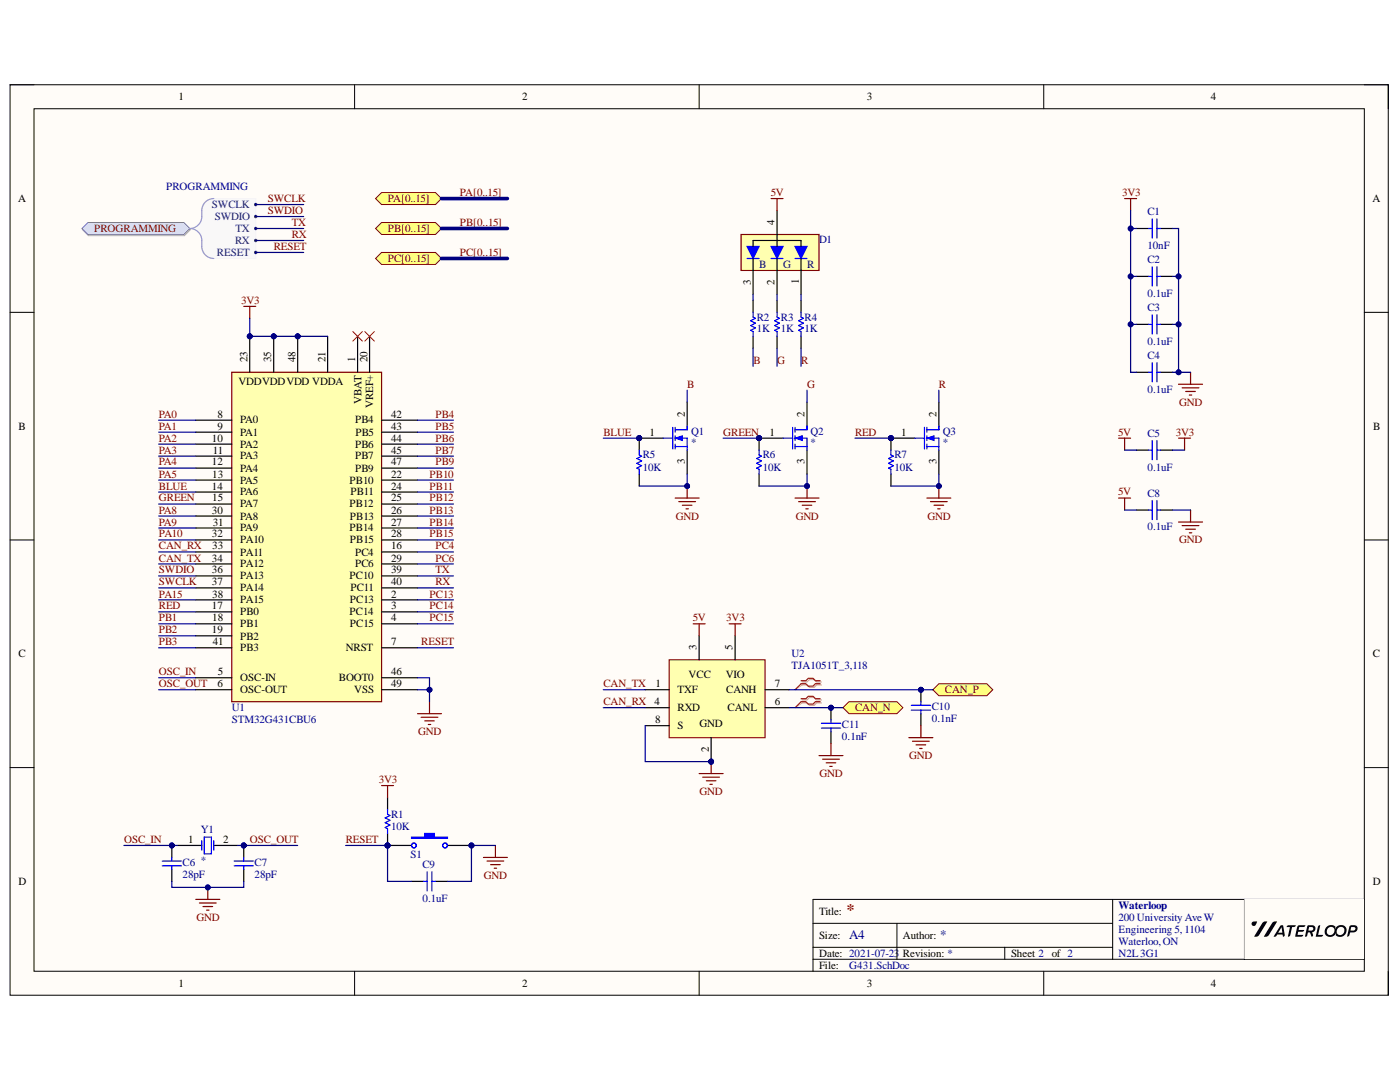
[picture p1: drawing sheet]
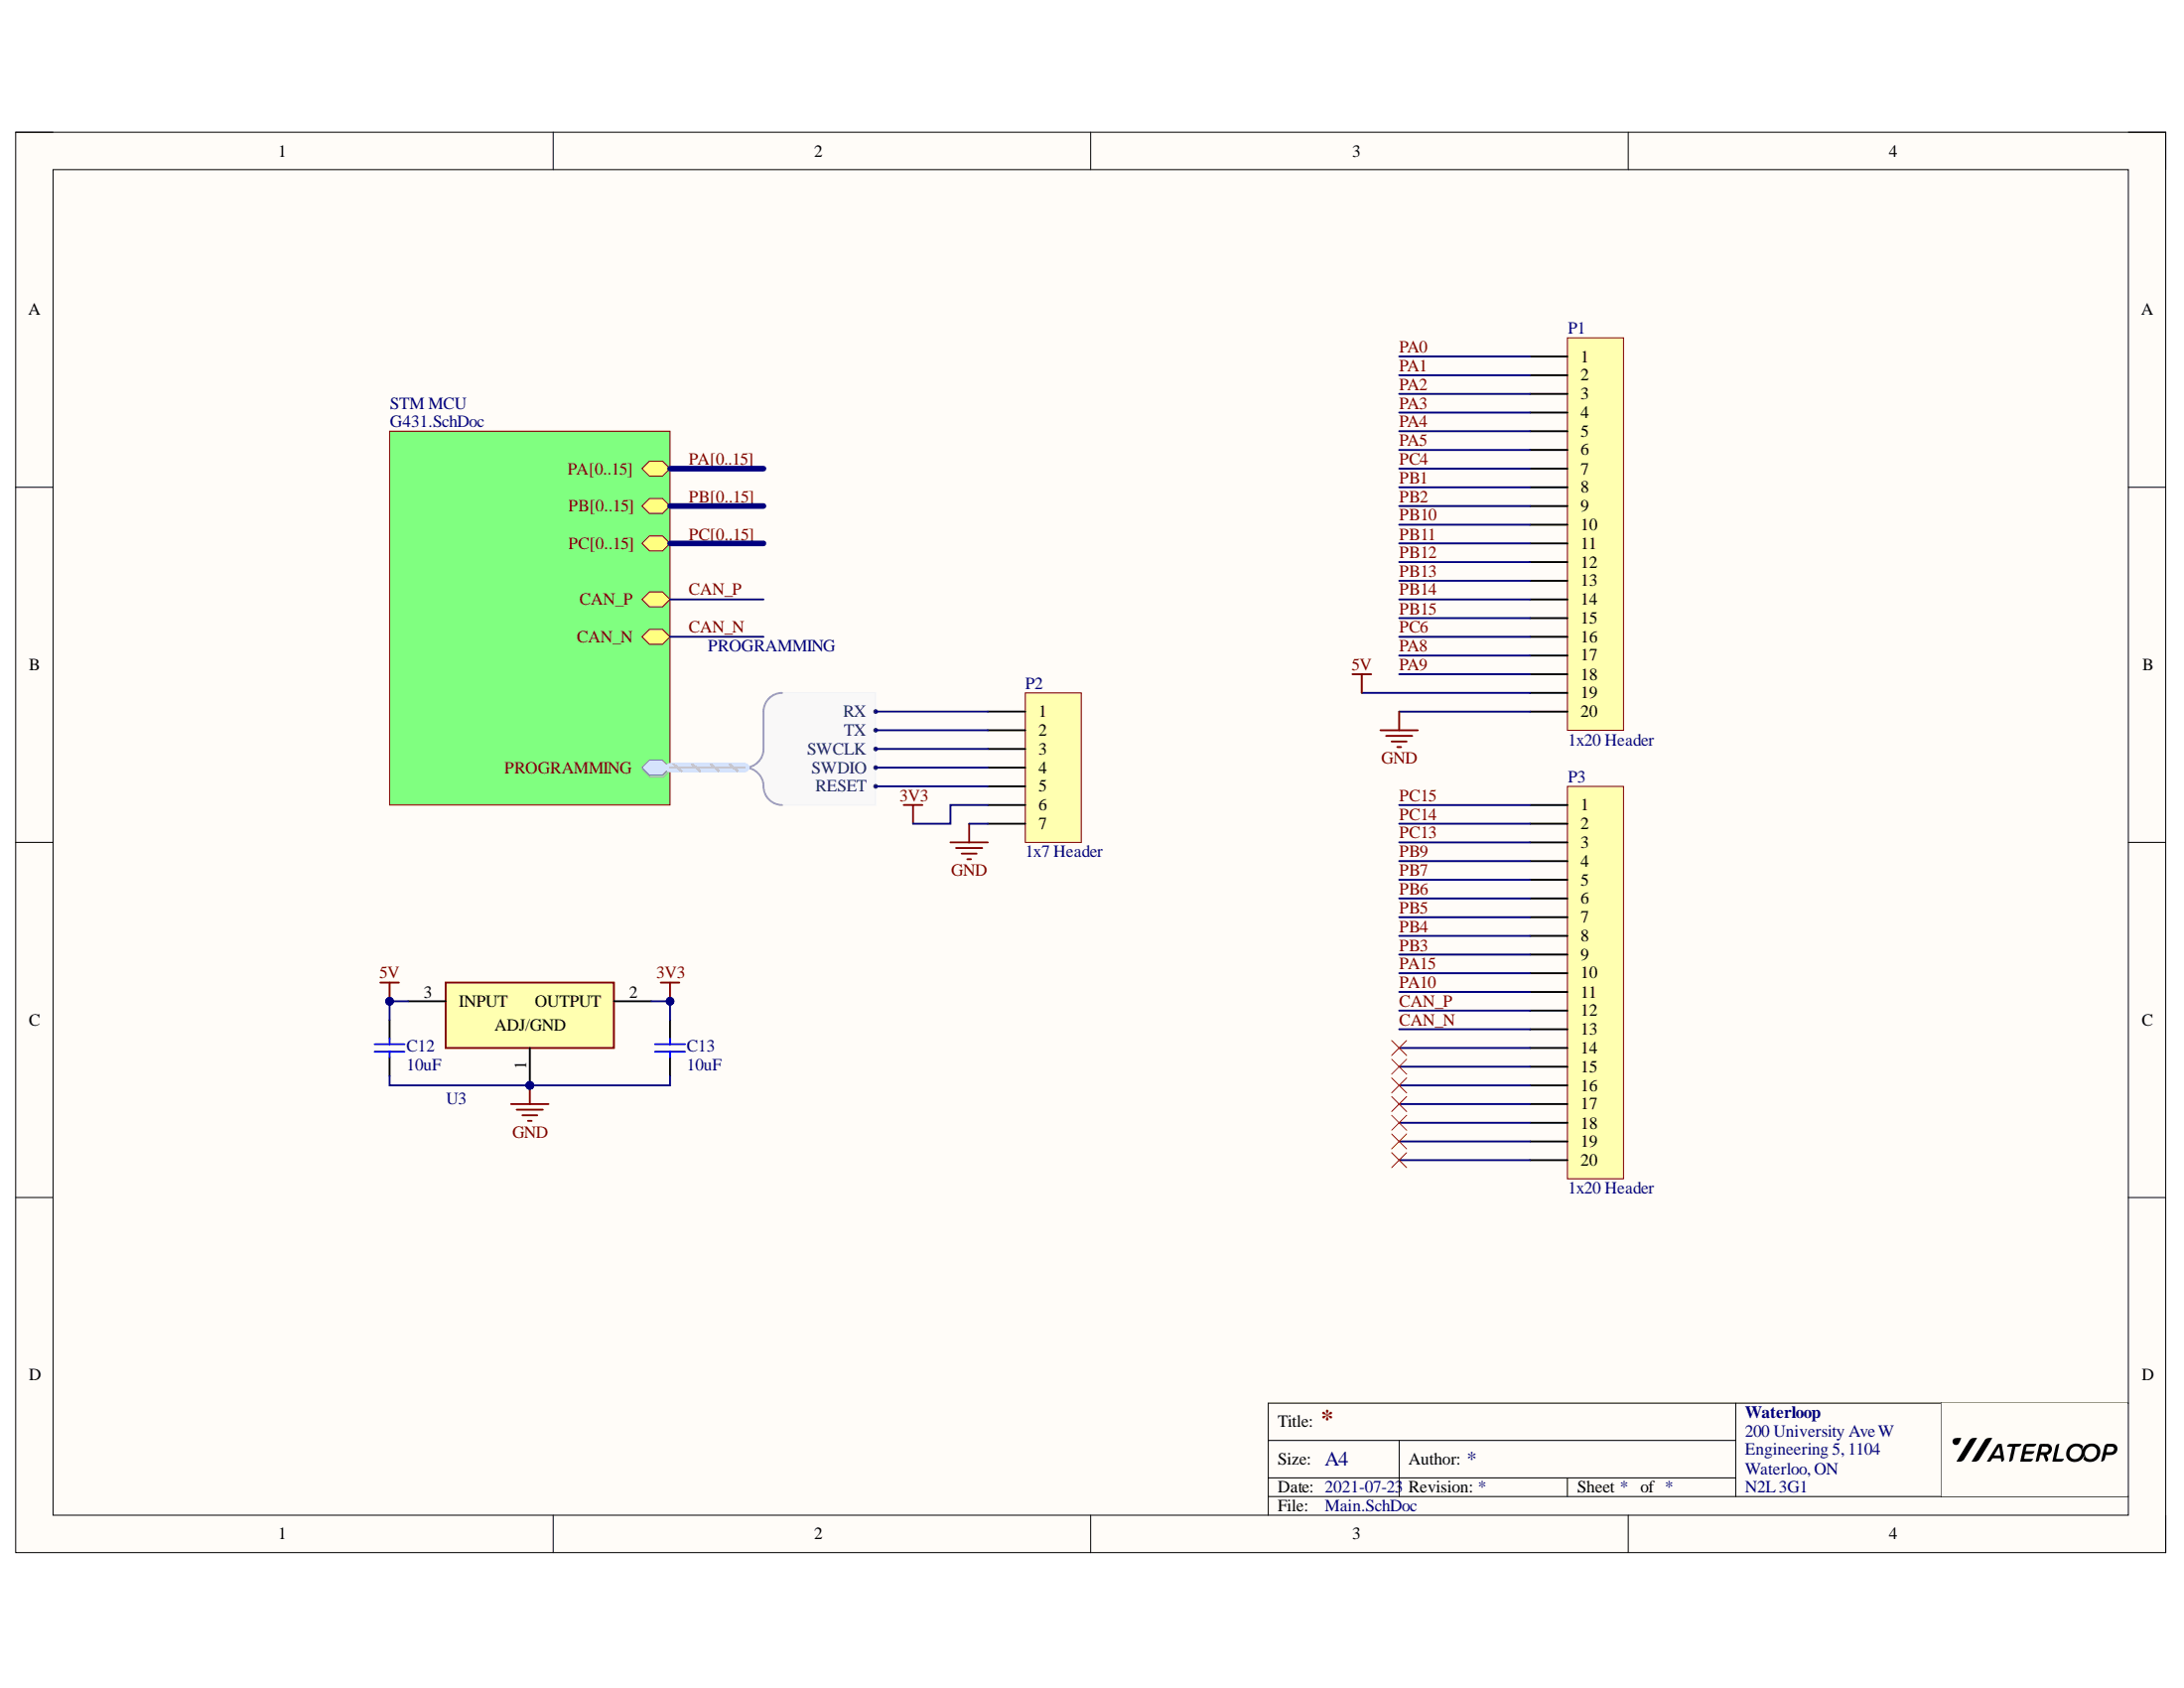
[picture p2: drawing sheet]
# Altium project G431 Dev Board.PrjPcb
2 sheets, 32 parts. Net scope: hierarchical (ports join the sheet entries above them; power ports are global).
Board file: G431.PcbDoc
Sheets:
  Main.SchDoc
    STM MCU = G431.SchDoc

## Sheet Main.SchDoc
size A4; Organization: Waterloop; Address1: 200 University Ave W; Address2: Engineering 5, 1104; Address3: Waterloo, ON; Address4: N2L 3G1; SheetNumber: 1; SheetTotal: 2

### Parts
C12  value 10uF  [0805 - Capacitor]  (hidden comment: Capacitor - Nonpolarized)
C13  value 10uF  [0805 - Capacitor]  (hidden comment: Capacitor - Nonpolarized)
P1  1x20 Header  [HDR1X20]
P2  PROGRAMMING  [HDR1X7]
P3  1x20 Header  [HDR1X20]
U3  TLV1117-33IDCYR  [TLV1117]

### Sub-sheets
STM MCU = G431.SchDoc: PROGRAMMING (in, harness PROGRAMMING), PA[0..15] (bidir), PB[0..15] (bidir), PC[0..15] (bidir), CAN_P (bidir), CAN_N (bidir)

### Harnesses
PROGRAMMING: SWCLK, SWDIO, TX, RX, RESET

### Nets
3V3: C13.2 P2.6 U3.2(OUTPUT)
5V: C12.2 P1.19 U3.3(INPUT)
GND: C12.1 C13.1 P1.20 P2.7 U3.1(ADJ/GND)
CAN_N: P3.13 ; sheet STM MCU/CAN_N
CAN_P: P3.12 ; sheet STM MCU/CAN_P
PA0: P1.1
PA1: P1.2
PA2: P1.3
PA3: P1.4
PA4: P1.5
PA5: P1.6
PA8: P1.17
PA9: P1.18
PA10: P3.11
PA15: P3.10
PB1: P1.8
PB2: P1.9
PB3: P3.9
PB4: P3.8
PB5: P3.7
PB6: P3.6
PB7: P3.5
PB9: P3.4
PB10: P1.10
PB11: P1.11
PB12: P1.12
PB13: P1.13
PB14: P1.14
PB15: P1.15
PC4: P1.7
PC6: P1.16
PC13: P3.3
PC14: P3.2
PC15: P3.1
RESET: P2.5 ; sheet STM MCU/PROGRAMMING.RESET
RX: P2.1 ; sheet STM MCU/PROGRAMMING.RX
SWCLK: P2.3 ; sheet STM MCU/PROGRAMMING.SWCLK
SWDIO: P2.4 ; sheet STM MCU/PROGRAMMING.SWDIO
TX: P2.2 ; sheet STM MCU/PROGRAMMING.TX

Not connected (* = marked no-connect by the designer): P3 14* 15* 16* 17* 18* 19* 20*

### Buses and harness runs
bus PA[0..15] = sheet STM MCU/PA[0..15]
bus PB[0..15] = sheet STM MCU/PB[0..15]
bus PC[0..15] = sheet STM MCU/PC[0..15]

## Sheet G431.SchDoc
size A4; Organization: Waterloop; Address1: 200 University Ave W; Address2: Engineering 5, 1104; Address3: Waterloo, ON; Address4: N2L 3G1; SheetNumber: 2; SheetTotal: 2

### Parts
C1  value 10nF  [0805 - Capacitor]  (hidden comment: Capacitor - Nonpolarized)
C2  value 0.1uF  [0805 - Capacitor]  (hidden comment: Capacitor - Nonpolarized)
C3  value 0.1uF  [0805 - Capacitor]  (hidden comment: Capacitor - Nonpolarized)
C4  value 0.1uF  [0805 - Capacitor]  (hidden comment: Capacitor - Nonpolarized)
C5  value 0.1uF  [0805 - Capacitor]  (hidden comment: Capacitor - Nonpolarized)
C6  value 28pF  [0805 - Capacitor]  (hidden comment: Capacitor - Nonpolarized)
C7  value 28pF  [0805 - Capacitor]  (hidden comment: Capacitor - Nonpolarized)
C8  value 0.1uF  [0805 - Capacitor]  (hidden comment: Capacitor - Nonpolarized)
C9  value 0.1uF  [0805 - Capacitor]  (hidden comment: Capacitor - Nonpolarized)
C10  value 0.1nF  [0805 - Capacitor]  (hidden comment: Capacitor - Nonpolarized)
C11  value 0.1nF  [0805 - Capacitor]  (hidden comment: Capacitor - Nonpolarized)
D1  RGB LED- Common Anode  [4-PLCC RGB LED]  (value not drawn)
Q1  MOSFET-N  [SC70/SOT323]  (value not drawn)
Q2  MOSFET-N  [SC70/SOT323]  (value not drawn)
Q3  MOSFET-N  [SC70/SOT323]  (value not drawn)
R1  value 10K  [0603 - Resistor]  (hidden comment: Resistor)
R2  value 1K  [0603 - Resistor]  (hidden comment: Resistor)
R3  value 1K  [0603 - Resistor]  (hidden comment: Resistor)
R4  value 1K  [0603 - Resistor]  (hidden comment: Resistor)
R5  value 10K  [0603 - Resistor]  (hidden comment: Resistor)
R6  value 10K  [0603 - Resistor]  (hidden comment: Resistor)
R7  value 10K  [0603 - Resistor]  (hidden comment: Resistor)
S1  Switch - Push Button  [6x6mm Switch]  (value not drawn)
U1  STM32G431CBU6  [STM32G431CBU6]
U2  TJA1051T_3,118  [TJA1051T/3,118]
Y1  Oscillator  [2-SMD NO LEAD CRSYSTAL]  (value not drawn)

### Ports
CAN_N (bidir), CAN_P (bidir), PA[0..15] (bidir), PB[0..15] (bidir), PC[0..15] (bidir), PROGRAMMING (bidir, harness PROGRAMMING)

### Harnesses
PROGRAMMING: SWCLK, SWDIO, TX, RX, RESET

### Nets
3V3: C1.1 C2.1 C3.1 C4.1 C5.2 R1.2 U1.21(VDDA) U1.23(VDD) U1.35(VDD) U1.48(VDD) U2.5(VIO)
5V: C5.1 C8.1 D1.4 U2.3(VCC)
GND: C1.2 C2.2 C3.2 C4.2 C6.1 C7.1 C8.2 C9.2 C10.1 C11.1 Q1.3(S) Q2.3(S) Q3.3(S) R5.1 R6.1 R7.1 S1.2 U1.46(BOOT0) U1.49(VSS) U2.2(GND) U2.8(S)
B: Q1.2(D) R2.1
BLUE: Q1.1(G) R5.2 U1.14(PA6)
CAN_N: C11.2 U2.6(CANL) ; port CAN_N
CAN_P: C10.2 U2.7(CANH) ; port CAN_P
CAN_RX: U1.33(PA11) U2.4(RXD)
CAN_TX: U1.34(PA12) U2.1(TXF)
G: Q2.2(D) R3.1
GREEN: Q2.1(G) R6.2 U1.15(PA7)
OSC_IN: C6.2 U1.5(OSC-IN) Y1.1(OSC1)
OSC_OUT: C7.2 U1.6(OSC-OUT) Y1.2(OSC2)
PA0: U1.8(PA0)
PA1: U1.9(PA1)
PA2: U1.10(PA2)
PA3: U1.11(PA3)
PA4: U1.12(PA4)
PA5: U1.13(PA5)
PA8: U1.30(PA8)
PA9: U1.31(PA9)
PA10: U1.32(PA10)
PA15: U1.38(PA15)
PB1: U1.18(PB1)
PB2: U1.19(PB2)
PB3: U1.41(PB3)
PB4: U1.42(PB4)
PB5: U1.43(PB5)
PB6: U1.44(PB6)
PB7: U1.45(PB7)
PB9: U1.47(PB9)
PB10: U1.22(PB10)
PB11: U1.24(PB11)
PB12: U1.25(PB12)
PB13: U1.26(PB13)
PB14: U1.27(PB14)
PB15: U1.28(PB15)
PC4: U1.16(PC4)
PC6: U1.29(PC6)
PC13: U1.2(PC13)
PC14: U1.3(PC14)
PC15: U1.4(PC15)
R: Q3.2(D) R4.1
RED: Q3.1(G) R7.2 U1.17(PB0)
RESET: C9.1 R1.1 S1.1 U1.7(NRST) ; port PROGRAMMING.RESET
RX: U1.40(PC11) ; port PROGRAMMING.RX
SWCLK: U1.37(PA14) ; port PROGRAMMING.SWCLK
SWDIO: U1.36(PA13) ; port PROGRAMMING.SWDIO
TX: U1.39(PC10) ; port PROGRAMMING.TX
NetD1_1: D1.1 R4.2
NetD1_2: D1.2 R3.2
NetD1_3: D1.3 R2.2

Not connected (* = marked no-connect by the designer): U1 1(VBAT)* 20(VREF+)*

### Buses and harness runs
bus PA[0..15] = port PA[0..15]
bus PB[0..15] = port PB[0..15]
bus PC[0..15] = port PC[0..15]

### Layout directives
differential pair: CAN_N, CAN_P

## Nets that join several sheets
3V3: Main (C13.2 P2.6 U3.2), G431 (11 pins)
5V: Main (C12.2 P1.19 U3.3), G431 (C5.1 C8.1 D1.4 U2.3)
GND: Main (5 pins), G431 (21 pins)
CAN_N: Main (P3.13), G431 (C11.2 U2.6)
CAN_P: Main (P3.12), G431 (C10.2 U2.7)
PA0: Main (P1.1), G431 (U1.8)
PA1: Main (P1.2), G431 (U1.9)
PA2: Main (P1.3), G431 (U1.10)
PA3: Main (P1.4), G431 (U1.11)
PA4: Main (P1.5), G431 (U1.12)
PA5: Main (P1.6), G431 (U1.13)
PA8: Main (P1.17), G431 (U1.30)
PA9: Main (P1.18), G431 (U1.31)
PA10: Main (P3.11), G431 (U1.32)
PA15: Main (P3.10), G431 (U1.38)
PB1: Main (P1.8), G431 (U1.18)
PB2: Main (P1.9), G431 (U1.19)
PB3: Main (P3.9), G431 (U1.41)
PB4: Main (P3.8), G431 (U1.42)
PB5: Main (P3.7), G431 (U1.43)
PB6: Main (P3.6), G431 (U1.44)
PB7: Main (P3.5), G431 (U1.45)
PB9: Main (P3.4), G431 (U1.47)
PB10: Main (P1.10), G431 (U1.22)
PB11: Main (P1.11), G431 (U1.24)
PB12: Main (P1.12), G431 (U1.25)
PB13: Main (P1.13), G431 (U1.26)
PB14: Main (P1.14), G431 (U1.27)
PB15: Main (P1.15), G431 (U1.28)
PC4: Main (P1.7), G431 (U1.16)
PC6: Main (P1.16), G431 (U1.29)
PC13: Main (P3.3), G431 (U1.2)
PC14: Main (P3.2), G431 (U1.3)
PC15: Main (P3.1), G431 (U1.4)
RESET: Main (P2.5), G431 (C9.1 R1.1 S1.1 U1.7)
RX: Main (P2.1), G431 (U1.40)
SWCLK: Main (P2.3), G431 (U1.37)
SWDIO: Main (P2.4), G431 (U1.36)
TX: Main (P2.2), G431 (U1.39)
